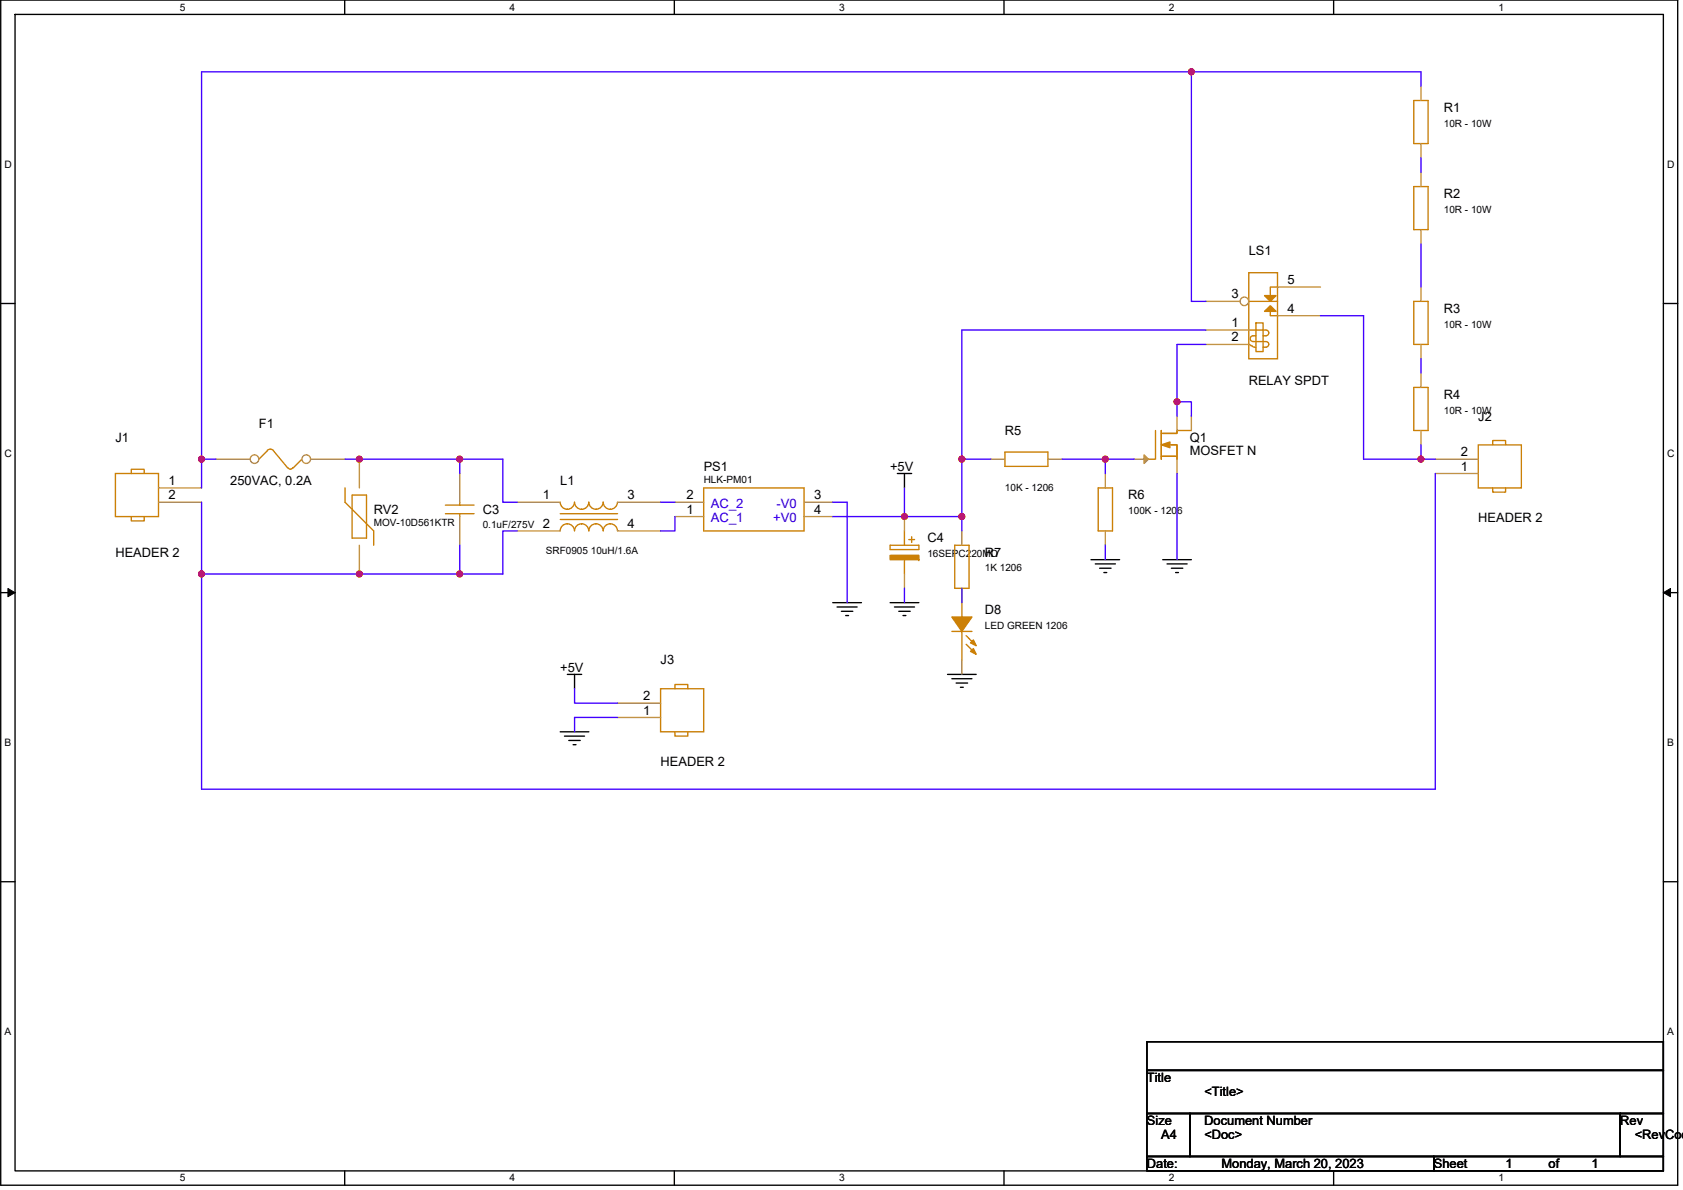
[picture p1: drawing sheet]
<svg xmlns="http://www.w3.org/2000/svg" width="420mm" height="297mm" viewBox="0 0 420 297" stroke-linecap="round" stroke-linejoin="round" font-family="sans-serif">
<path d="M.2 0h418.6v295.8h-418.6zM3.8 3.6h411.5v288.7h-411.5z" fill="none" stroke="#000" stroke-width=".34"/>
<g fill="#fff">
<path d="M44.9 .4h1.4v2.8h-1.4z"/>
<path d="M44.9 292.7h1.4v2.8h-1.4z"/>
</g>
<path d="M86.1 0v3.6M86.1 292.3v3.5" fill="none" stroke="#000" stroke-width=".34"/>
<g fill="#fff">
<path d="M127.2 .4h1.4v2.8h-1.4z"/>
<path d="M127.2 292.7h1.4v2.8h-1.4z"/>
</g>
<path d="M168.3 0v3.6M168.3 292.3v3.5" fill="none" stroke="#000" stroke-width=".34"/>
<g fill="#fff">
<path d="M209.5 .4h1.4v2.8h-1.4z"/>
<path d="M209.5 292.7h1.4v2.8h-1.4z"/>
</g>
<path d="M250.6 0v3.6M250.6 292.3v3.5" fill="none" stroke="#000" stroke-width=".34"/>
<g fill="#fff">
<path d="M291.8 .4h1.4v2.8h-1.4z"/>
<path d="M291.8 292.7h1.4v2.8h-1.4z"/>
</g>
<path d="M332.9 0v3.6M332.9 292.3v3.5" fill="none" stroke="#000" stroke-width=".34"/>
<g fill="#fff">
<path d="M374.1 .4h1.4v2.8h-1.4z"/>
<path d="M374.1 292.7h1.4v2.8h-1.4z"/>
<path d="M1.1 39.7h1.8v2.8h-1.8z"/>
<path d="M416.2 39.7h1.8v2.8h-1.8z"/>
<path d="M1.1 111.8h1.8v2.9h-1.8z"/>
<path d="M416.2 111.8h1.8v2.9h-1.8z"/>
</g>
<path d="M.2 75.8h3.6M415.3 75.8h3.5" fill="none" stroke="#000" stroke-width=".34"/>
<g fill="#fff">
<path d="M1.1 184h1.7v2.8h-1.7z"/>
<path d="M416.2 184h1.7v2.8h-1.7z"/>
</g>
<path d="M.2 147.9h3.6M415.3 147.9h3.5" fill="none" stroke="#000" stroke-width=".34"/>
<path d="M2 146.9l1.8 1-1.8 1zM415.3 147.9l1.7-1v2z" fill="#000" stroke="#000" stroke-width=".25"/>
<g fill="#fff">
<path d="M1.1 256.2h1.7v2.8h-1.7z"/>
<path d="M416.1 256.2h1.8v2.8h-1.8z"/>
</g>
<g fill="none" stroke="#000" stroke-width=".34">
<path d="M224 118.2h3.6M225.8 118.2v3.6M272.4 139.7h7.1M290.3 139.7h7.1M207.9 150.4h7.2M209 151.5h5M210 152.6h2.9M211.1 153.6h.7M222.2 150.4h7.2M223.3 151.5h5M224.4 152.6h2.8M225.4 153.6h.8"/>
<path d="M273.4 140.8h5.1M274.5 141.8h2.9M275.6 142.9h.7M291.3 140.8h5.1M292.4 141.8h2.9M293.5 142.9h.7M141.6 168.3h3.6M143.4 168.3v3.6M236.5 168.3h7.2M237.6 169.4h5M238.7 170.5h2.9M239.8 171.6h.7"/>
<path d="M139.9 182.7h7.1M140.9 183.7h5M142 184.8h2.9M143.1 185.9h.7M.2 220.1h3.6M415.3 220.1h3.5M286.3 277.9h10.8v10.8h-10.8zM286.3 260h129v7.2h-129zM286.3 267.2h129v10.7h-129zM297.1 277.9h107.4v10.8h-107.4zM404.5 277.9h10.8v10.8h-10.8zM286.3 288.7h71.7v3.6h-71.7z"/>
<path d="M358 288.7h57.3v3.6h-57.3z"/>
</g>
<g fill="none" stroke="#cc8006" stroke-width=".34">
<path d="M352.9 25.1h3.6v10.7h-3.6zM311.8 68.1h7.1v21.5h-7.1zM311.8 75.2h7.1M317.1 77.7v1.1h1.8M318.9 71.6h-1.8v2.2M311.7 86l.7 .4M311.8 82.4h4.2a.71 .71 0 0 1 .7 .7 .71 .71 0 0 1-.7 .7h-.7M312.5 86.3l.7 .4M313.2 86.7h.4M313.6 80.6h1.7v7.2h-1.7zM313.6 83.8h-.8a.71 .71 0 0 0-.7 .7 .71 .71 0 0 0 .7 .7l3.2 .1a.7 .7 0 0 1 .7 .7 .7 .7 0 0 1-.7 .7M315.3 86.7h.7"/>
<path d="M28.8 118.2h10.8v10.7h-10.8zM32.8 118.2v-1.1h3.2v1.1M32.8 128.9v1.1h3.2v-1.1M222.2 136.1h7.2v1.1h-7.2zM225.8 132.5v3.6M225.8 139.7v3.6M226.9 134.7h1.4M227.6 134v1.4M237.6 157.6h5M240.1 150.4v3.6M240.1 157.6v7.2M241.2 158.7l2.1 2.1"/>
<path d="M241.2 160.8l2.1 2.2"/>
</g>
<g fill="#cc8006" stroke="#cc8006" stroke-width=".34">
<path d="M237.6 154h5l-2.5 3.6z" fill-rule="evenodd"/>
<path d="M242.3 162.6l.7-.7 .7 1.4z" fill-rule="evenodd"/>
<path d="M243 159.7l.7 1.5-1.4-.7z" fill-rule="evenodd"/>
<path d="M222.2 138.6h7.2v1.1h-7.2z" fill-rule="evenodd"/>
<path d="M315.7 77.7l1.4-1.4 1.5 1.4z" fill-rule="evenodd"/>
<path d="M315.7 73.8h2.9l-1.5 1.4z" fill-rule="evenodd"/>
</g>
<path d="M354.7 35.8v3.6M354.7 21.5v3.6M39.6 121.8h10.7M39.6 125.4h10.7M225.8 128.9v3.6M225.8 143.3v3.6M240.1 146.9v3.5M240.1 164.8v3.5" fill="none" stroke="#a84" stroke-width=".34"/>
<circle cx="310.7" cy="75.2" r="1.07" fill="#fff" stroke="#a84" stroke-width=".34"/>
<path d="M301 75.2h8.6M318.9 71.6h10.8M318.9 78.8h10.8M301 82.4h10.8M301 86h10.8M114.8 118.2v7.2M275.9 118.2v3.6M114.8 128.9v7.2M275.9 132.5v3.6M154.2 179.1h10.7M154.2 175.5h10.7" fill="none" stroke="#a84" stroke-width=".34"/>
<g fill="none" stroke="#cc8006" stroke-width=".34">
<path d="M66.8 112.5l-2.2 2.1M68.2 112.5l3.6 4.3M68.3 112.4l-.8-.3-.8 .3M71.9 116.7a.69 .69 0 0 0 .6 .4 .69 .69 0 0 0 .6-.4M75.4 114.6l-2.2 2.2M111.2 128.2h7.2M111.2 126.1h7.2M114.8 128.2v.7M114.8 125.4v.7M274.2 121.8h3.5v10.7h-3.5zM164.9 171.9h10.8v10.8h-10.8zM168.5 171.9v-1h3.2v1"/>
<path d="M168.5 182.7v1h3.2v-1"/>
</g>
<circle cx="63.5" cy="114.6" r="1.07" fill="#fff" stroke="#a84" stroke-width=".34"/>
<path d="M53.9 114.6h8.6" fill="none" stroke="#a84" stroke-width=".34"/>
<circle cx="76.5" cy="114.6" r="1.07" fill="#fff" stroke="#a84" stroke-width=".34"/>
<g fill="none" stroke="#a84" stroke-width=".34">
<path d="M354.7 57.3v3.6M354.7 43v3.6M354.7 71.6v3.6M354.7 86v3.6M354.7 93.1v3.6M77.5 114.6h8.6M89.7 114.6v7.2M247.3 114.6h3.6M261.6 114.6h3.6M283.1 114.6h3.6M293.8 114.6v3.6M293.8 103.9v3.6"/>
<path d="M297.4 103.9v3.6M354.7 107.5v3.5M358.3 118.2h10.8M358.3 114.6h10.8M89.7 136.1v7.2M129.1 125.4h10.8M129.1 132.5h10.8M154.2 125.4h10.7M154.2 132.5h10.7M168.5 128.9h7.2M168.5 125.4h7.2M200.7 125.4h7.2"/>
<path d="M200.7 128.9h7.2M240.1 132.5v3.6M240.1 146.9v3.5"/>
</g>
<g fill="none" stroke="#cc8006" stroke-width=".34">
<path d="M352.9 46.6h3.6v10.7h-3.6zM352.9 75.2h3.6v10.8h-3.6zM352.9 96.7h3.6v10.8h-3.6zM250.9 112.8h10.7v3.6h-10.7zM288.5 107.5v7.1h-1.8M289.9 107.5v7.1M289.9 113.9h3.9M290.3 113.9h3.2M291.7 111h2.1v3.6v-3.6h-1.4M293.8 107.5v.7h-3.5M293.8 107.5v.7h-3.9M293.8 107.5h3.6"/>
<path d="M369.1 111h10.7v10.8h-10.7zM372.6 111v-1h3.3v1M86.1 121.8v3.6l7.2 7.1v3.6M87.9 123.6h3.6v10.7h-3.6zM139.9 132.5a1.75 1.75 0 0 1 1.7-1.8 1.78 1.78 0 0 1 1.8 1.8 1.79 1.79 0 0 1 1.8-1.8 1.78 1.78 0 0 1 1.8 1.8M139.9 125.3a1.78 1.78 0 0 0 1.7 1.8 1.8 1.8 0 0 0 1.8-1.8 1.82 1.82 0 0 0 1.8 1.8 1.8 1.8 0 0 0 1.8-1.8M139.9 128.2h14.3M139.9 129.7h14.3M147 132.5a1.76 1.76 0 0 1 1.8-1.8 1.78 1.78 0 0 1 1.8 1.8M147 125.3a1.78 1.78 0 0 0 1.8 1.8 1.82 1.82 0 0 0 1.8-1.8M150.6 132.5a1.76 1.76 0 0 1 1.8-1.8 1.78 1.78 0 0 1 1.7 1.8M150.6 125.3a1.78 1.78 0 0 0 1.8 1.8 1.82 1.82 0 0 0 1.7-1.8"/>
<path d="M175.7 121.8h25v10.7h-25zM238.3 136.1h3.6v10.8h-3.6zM372.6 121.8v1.1h3.3v-1.1"/>
</g>
<path d="M289.9 111l2.2-.7v1.5z" fill-rule="evenodd" fill="#cc8006" stroke="#cc8006" stroke-width=".34"/>
<path d="M285.6 113.5l1.1 1.1-1.1 1.1z" fill="#a84" stroke="#a84" stroke-width=".34"/>
<g fill="none" stroke="#4200ff" stroke-width=".34">
<path d="M297.4 17.9h57.3v3.6M297.4 17.9h-247.1v96.7M297.4 17.9v57.3h3.6M354.7 39.4v3.6M329.7 78.8h10.7v35.8h14.3M354.7 60.9v10.7M301 86h-7.2v14.3M301 82.4h-60.9v32.2M354.7 89.6v3.5M53.9 114.6h-3.6v7.2M86.1 114.6h28.7M114.8 114.6v3.6"/>
<path d="M114.8 114.6h10.7v10.8h3.6M240.1 114.6v14.3M240.1 114.6h7.2M265.2 114.6h10.7M275.9 114.6v3.6M275.9 114.6h7.2M293.8 103.9v-3.6h3.6v3.6M293.8 118.2v21.5M354.7 111v3.6h3.6M358.3 118.2v78.8h-308v-53.7M50.3 125.4v17.9M114.8 136.1v7.2"/>
<path d="M129.1 132.5h-3.6v10.8h-10.7M164.9 125.4h3.6M168.5 128.9v3.6h-3.6M207.9 125.4h3.6v25M207.9 128.9h17.9M225.8 121.8v7.1M225.8 128.9h14.3M240.1 128.9v3.6M275.9 136.1v3.6M50.3 143.3h64.5M225.8 146.9v3.5M240.1 146.9v3.5"/>
<path d="M143.4 171.9v3.6h10.8M154.2 179.1h-10.8v3.6"/>
</g>
<g fill="#f00" stroke="#f00" stroke-width=".34">
<circle cx="293.8" cy="100.3" r=".71"/>
<circle cx="354.7" cy="114.6" r=".7"/>
<circle cx="50.3" cy="114.6" r=".7"/>
<circle cx="297.4" cy="17.9" r=".7"/>
<circle cx="275.9" cy="114.6" r=".71"/>
<circle cx="225.8" cy="128.9" r=".7"/>
<circle cx="240.1" cy="114.6" r=".71"/>
<circle cx="50.3" cy="143.3" r=".7"/>
<circle cx="114.8" cy="114.6" r=".71"/>
<circle cx="89.7" cy="114.6" r=".71"/>
<circle cx="114.8" cy="143.3" r=".71"/>
<circle cx="89.7" cy="143.3" r=".71"/>
<circle cx="240.1" cy="128.9" r=".71"/>
</g>
<g font-size="3.2">
<text x="360.5" y="28">R1</text>
<text x="360.5" y="49.4">R2</text>
<text x="311.8" y="63.8">LS1</text>
<text x="321.4" y="70.9">5</text>
<text x="307.4" y="74.5">3</text>
<text x="307.4" y="81.6">1</text>
<text x="321.4" y="78.1">4</text>
<text x="360.5" y="78.1">R3</text>
<text x="307.4" y="85.2">2</text>
<text x="311.8" y="96">RELAY SPDT</text>
<text x="360.5" y="99.6">R4</text>
<text x="64.6" y="106.8">F1</text>
<text x="369.1" y="105">J2</text>
<text x="28.8" y="110.3">J1</text>
<text x="250.9" y="108.5">R5</text>
<text x="297.1" y="110.3">Q1</text>
<text x="297.1" y="113.6">MOSFET N</text>
<text x="364.7" y="113.9">2</text>
<text x="175.7" y="117.5">PS1</text>
<text x="222.2" y="117.5">+5V</text>
<text x="364.7" y="117.5">1</text>
<text x="42.1" y="121.1">1</text>
<text x="42.1" y="124.6">2</text>
<text x="57.5" y="121.1">250VAC, 0.2A</text>
<text x="135.5" y="124.6">1</text>
<text x="139.9" y="121.1">L1</text>
<text x="156.7" y="124.6">3</text>
<text x="171.4" y="124.6">2</text>
<text x="203.2" y="124.6">3</text>
<text x="281.7" y="124.7">R6</text>
<text x="93.3" y="128.2">RV2</text>
<text x="120.5" y="128.2">C3</text>
<text x="135.5" y="131.8">2</text>
<text x="156.7" y="131.8">4</text>
<text x="171.4" y="128.2">1</text>
<text x="203.2" y="128.2">4</text>
<text x="369.1" y="130.4">HEADER 2</text>
<text x="231.5" y="135.4">C4</text>
<text x="28.8" y="139">HEADER 2</text>
<text x="245.9" y="139">R7</text>
<text x="245.9" y="153.3">D8</text>
<text x="139.9" y="167.6">+5V</text>
<text x="164.9" y="165.8">J3</text>
<text x="160.6" y="178.4">1</text>
<text x="160.6" y="174.8">2</text>
<text x="164.9" y="191.3">HEADER 2</text>
<text x="286.3" y="270.1">Title</text>
<text x="300.7" y="273.6">&lt;Title&gt;</text>
<text x="286.3" y="280.8">Size</text>
<text x="300.7" y="280.8">Document Number</text>
<text x="404.5" y="280.8">Rev</text>
<text x="289.9" y="284.4">A4</text>
<text x="300.7" y="284.4">&lt;Doc&gt;</text>
<text x="408.1" y="284.4">&lt;RevCo</text>
<text x="419.8" y="284.4">d</text>
<text x="286.3" y="291.5">Date:</text>
<text x="305" y="291.5">Monday, March 20, 2023</text>
<text x="358" y="291.5">Sheet</text>
<text x="375.9" y="291.5">1</text>
<text x="386.6" y="291.5">of</text>
<text x="397.4" y="291.5">1</text>
</g>
<g font-size="3.2" fill="#00c">
<text x="177.5" y="130.4">AC_1</text>
<text x="177.5" y="126.8">AC_2</text>
<text x="193" y="130.4">+V0</text>
<text x="193.9" y="126.8">-V0</text>
</g>
<g font-size="2.6">
<text x="44.9" y="2.7">5</text>
<text x="127.2" y="2.7">4</text>
<text x="209.5" y="2.7">3</text>
<text x="291.8" y="2.7">2</text>
<text x="374.1" y="2.7">1</text>
<text x="1.1" y="41.9">D</text>
<text x="416.2" y="41.9">D</text>
<text x="1.1" y="114.1">C</text>
<text x="416.2" y="114.1">C</text>
<text x="1.1" y="186.3">B</text>
<text x="416.2" y="186.3">B</text>
<text x="1.1" y="258.4">A</text>
<text x="416.2" y="258.4">A</text>
<text x="44.9" y="294.9">5</text>
<text x="127.2" y="294.9">4</text>
<text x="209.5" y="294.9">3</text>
<text x="291.8" y="294.9">2</text>
<text x="374.1" y="294.9">1</text>
</g>
<g font-size="2.5">
<text x="360.5" y="31.6">10R - 10W</text>
<text x="360.5" y="53.1">10R - 10W</text>
<text x="360.5" y="81.8">10R - 10W</text>
<text x="360.5" y="103.3">10R - 10W</text>
<text x="175.7" y="120.4">HLK-PM01</text>
<text x="250.9" y="122.6">10K - 1206</text>
<text x="93.3" y="131.2">MOV-10D561KTR</text>
<text x="120.5" y="131.9">0.1uF/275V</text>
<text x="281.7" y="128.3">100K - 1206</text>
<text x="136.3" y="138.3">SRF0905 10uH/1.6A</text>
<text x="231.5" y="139.1">16SEPC220MD</text>
<text x="245.9" y="142.6">1K 1206</text>
<text x="245.9" y="157">LED GREEN 1206</text>
</g>
</svg>
